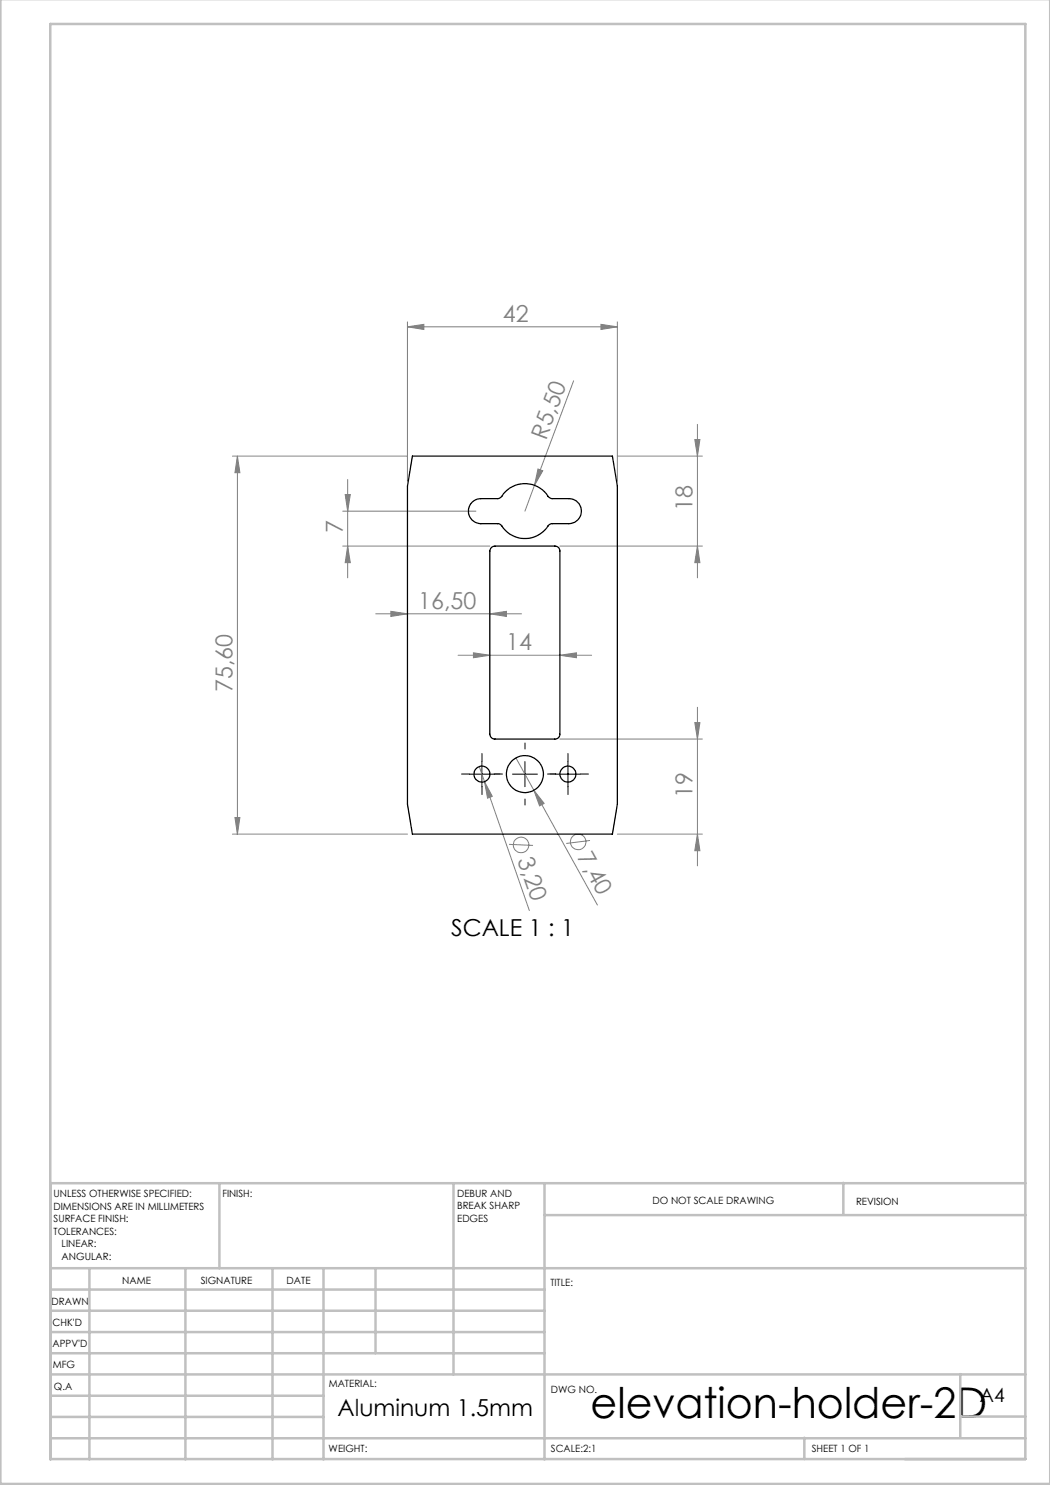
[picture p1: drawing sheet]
<svg xmlns="http://www.w3.org/2000/svg" width="210mm" height="297mm" viewBox="0 0 210 297" stroke-linecap="round" stroke-linejoin="round" font-family="sans-serif">
<g fill="none" stroke="#808080" stroke-width=".2">
<path d="M81.5 65.4l3.3-.5v1zM81.5 64.4v31.8M81.5 65.4h42M114.7 76.2l-7.8 20.9M120.2 64.9l3.3 .5-3.3 .5zM123.5 64.4v31.8M46.5 91.2h35M47.5 91.2v75.6M47.5 91.2l.5 3.3h-1zM69 98.9h1.1l-.6 3.3zM69.5 95.9v19.7M106.9 97.1l-1.9 5.1"/>
<path d="M107.6 93.8l.9 .4-1.6 2.9zM123.5 91.2h17M139 87.9h1l-.5 3.3zM139.5 84.9v30.7M68.5 109.2h29.5M68.5 102.2h26.7M69.5 109.2l.6 3.3h-1.1zM112 109.2h28.5M139.5 109.2l.5 3.3h-1zM75.1 122.8h29.2M78.2 122.3l3.3 .5-3.3 .5zM91.6 131.1h26.7"/>
<path d="M94.7 130.6l3.3 .5-3.3 .4zM98 122.8l3.3-.5v1zM112 131.1l3.3-.5v.9zM95.8 153.3l10.1 28.8M96.9 156.3l1.6 3-1 .3zM103.2 151.6l3.6 6.5M106.8 158.1l2 2.6-.9 .5zM106.8 158.1l12.7 22.9M112 147.8h28.5M139 144.5h1l-.5 3.3zM139.5 141.5v31.7M46.5 166.8h35"/>
<path d="M47 163.5h1l-.5 3.3zM101.8 168.9l4.8 .2M118 168.1l-4.8 .6M123.5 166.8h17M139.5 166.8l.5 3.3h-1z"/>
<circle cx="104.2" cy="169" r="1.55"/>
<circle cx="115.6" cy="168.4" r="1.56"/>
</g>
<path d="M93.9 154.8h-1.6M96.4 152.3v-1.6M96.4 157.3v1.6M98.9 154.8h1.6M100 154.8h-1.2M105 149.8v-1.2M105 159.8v1.2M110 154.8h1.2M111.1 154.8h-1.6M113.6 152.3v-1.6M113.6 157.3v1.6M116.1 154.8h1.6" fill="none" stroke="#000" stroke-width=".2" stroke-dasharray="15.2 1.3 1.3 1.3"/>
<path d="M93.9 154.8h5M96.4 152.3v5M102.5 154.8h5M105 152.3v5M111.1 154.8h5M113.6 152.3v5" fill="none" stroke="#000" stroke-width=".2"/>
<g fill="none" stroke="#c0c0c0" stroke-width=".5">
<path d="M.1 -.1v296.9h209.9v-296.9M10.1 4.8h195v287h-195zM43.9 236.6v17M90.7 236.6v38.3M108.9 236.6v55.3M168.7 236.6v6.3M205.1 236.6h-195v55.3M10.1 253.6h195M10.1 257.9h98.8M17.9 253.6v38.3M37.1 253.6v38.3M54.5 253.6v38.3"/>
<path d="M64.7 253.6v38.3M75.1 253.6v17M108.9 243h96.2M10.1 270.6h98.8M10.1 266.4h98.8M10.1 262.1h98.8M10.1 279.1h54.6M10.1 274.9h195M192.1 274.8v12.7M10.1 287.7h195M10.1 283.4h54.6M160.9 287.5v4.3"/>
<path d="M192.1 283.3h13"/>
</g>
<g fill="#808080">
<path d="M107.6 93.8l.9 .4-1.6 2.9z"/>
<path d="M96.9 156.3l1.6 3-1 .3z"/>
<path d="M106.8 158.1l2 2.6-.9 .5z"/>
<path d="M98 122.8l3.3-.5v1zM78.2 122.3l3.3 .5-3.3 .5z"/>
<path d="M81.5 65.4l3.3-.5v1zM120.2 64.9l3.3 .5-3.3 .5zM94.7 130.6l3.3 .5-3.3 .4zM112 131.1l3.3-.5v.9z"/>
<path d="M139.5 109.2l.5 3.3h-1zM139 87.9h1l-.5 3.3zM139.5 166.8l.5 3.3h-1zM139 144.5h1l-.5 3.3z"/>
<path d="M47.5 91.2l.5 3.3h-1zM47 163.5h1l-.5 3.3zM69 98.9h1.1l-.6 3.3zM69.5 109.2l.6 3.3h-1.1z"/>
</g>
<g fill="none" stroke="#000" stroke-width=".25">
<path d="M82.5 91.2h40l1 6v63.6l-1 6h-40l-1-6v-63.6zM94.4 100.5l.6-.5 .8-.2 3.8-.1 .5-.2a6 6 0 0 1 5.2-2.8 6 6 0 0 1 4.6 2.8l.4 .2h3.5a2.5 2.5 0 0 1 2.5 2.5 2.5 2.5 0 0 1-2.5 2.5h-3.6l-.3 .2a5.7 5.7 0 0 1-9.8 0l-.3-.2h-3.6a2.5 2.5 0 0 1-2.3-1.5 2.5 2.5 0 0 1 .5-2.7zM98.3 109.5l.7-.3h12a.96 .96 0 0 1 1 1v36.6a.96 .96 0 0 1-1 1h-12a1.02 1.02 0 0 1-1-1v-36.6z"/>
<circle cx="96.4" cy="154.8" r="1.59"/>
<circle cx="105" cy="154.8" r="3.7"/>
<circle cx="113.6" cy="154.8" r="1.6"/>
</g>
<text font-size="8.5" x="118.1" y="283.5">elevation-holder-2D</text>
<g font-size="4.7" fill="#808080">
<text x="100.6" y="64.3">42</text>
<text x="109.2" y="88.1" transform="rotate(-70 109.2 88.1)">R5,50</text>
<text x="68.5" y="106.7" transform="rotate(-90 68.5 106.7)">7</text>
<text x="138.5" y="102.2" transform="rotate(-90 138.5 102.2)">18</text>
<text x="83.7" y="121.7">16,50</text>
<text x="101.2" y="130">14</text>
<text x="46.5" y="138.4" transform="rotate(-90 46.5 138.4)">75,60</text>
<text x="138.5" y="159.6" transform="rotate(-90 138.5 159.6)">19</text>
<text x="103.5" y="172" transform="rotate(71 103.5 172)">3,20</text>
<text x="115.4" y="171.4" transform="rotate(61 115.4 171.4)">7,40</text>
</g>
<g font-size="4.7">
<text x="90.2" y="187.2">SCALE 1 : 1</text>
<text x="67.5" y="283.2">Aluminum 1.5mm</text>
</g>
<text font-size="3.9" x="196" y="280.4">A4</text>
<g font-size="2">
<text x="10.7" y="239.5">UNLESS OTHERWISE SPECIFIED:</text>
<text x="44.5" y="239.5">FINISH:</text>
<text x="91.4" y="239.4">DEBUR AND</text>
<text x="10.7" y="242">DIMENSIONS ARE IN MILLIMETERS</text>
<text x="10.7" y="244.5">SURFACE FINISH:</text>
<text x="91.4" y="241.9">BREAK SHARP</text>
<text x="91.4" y="244.4">EDGES</text>
<text x="130.5" y="240.8">DO NOT SCALE DRAWING</text>
<text x="171.2" y="241">REVISION</text>
<text x="10.7" y="247">TOLERANCES:</text>
<text x="12.3" y="249.5">LINEAR:</text>
<text x="12.3" y="252">ANGULAR:</text>
<text x="24.4" y="256.9">NAME</text>
<text x="40.1" y="256.8">SIGNATURE</text>
<text x="57.3" y="256.8">DATE</text>
<text x="110.1" y="257.1">TITLE:</text>
<text x="10.3" y="260.9">DRAWN</text>
<text x="10.5" y="269.3">APPV'D</text>
<text x="10.5" y="265.2">CHK'D</text>
<text x="10.6" y="273.6">MFG</text>
<text x="10.8" y="278">Q.A</text>
<text x="65.8" y="277.4">MATERIAL:</text>
<text x="110.2" y="278.5">DWG NO.</text>
<text x="65.7" y="290.4">WEIGHT:</text>
<text x="110.2" y="290.5">SCALE:2:1</text>
<text x="162.4" y="290.4">SHEET 1 OF 1</text>
</g>
</svg>
